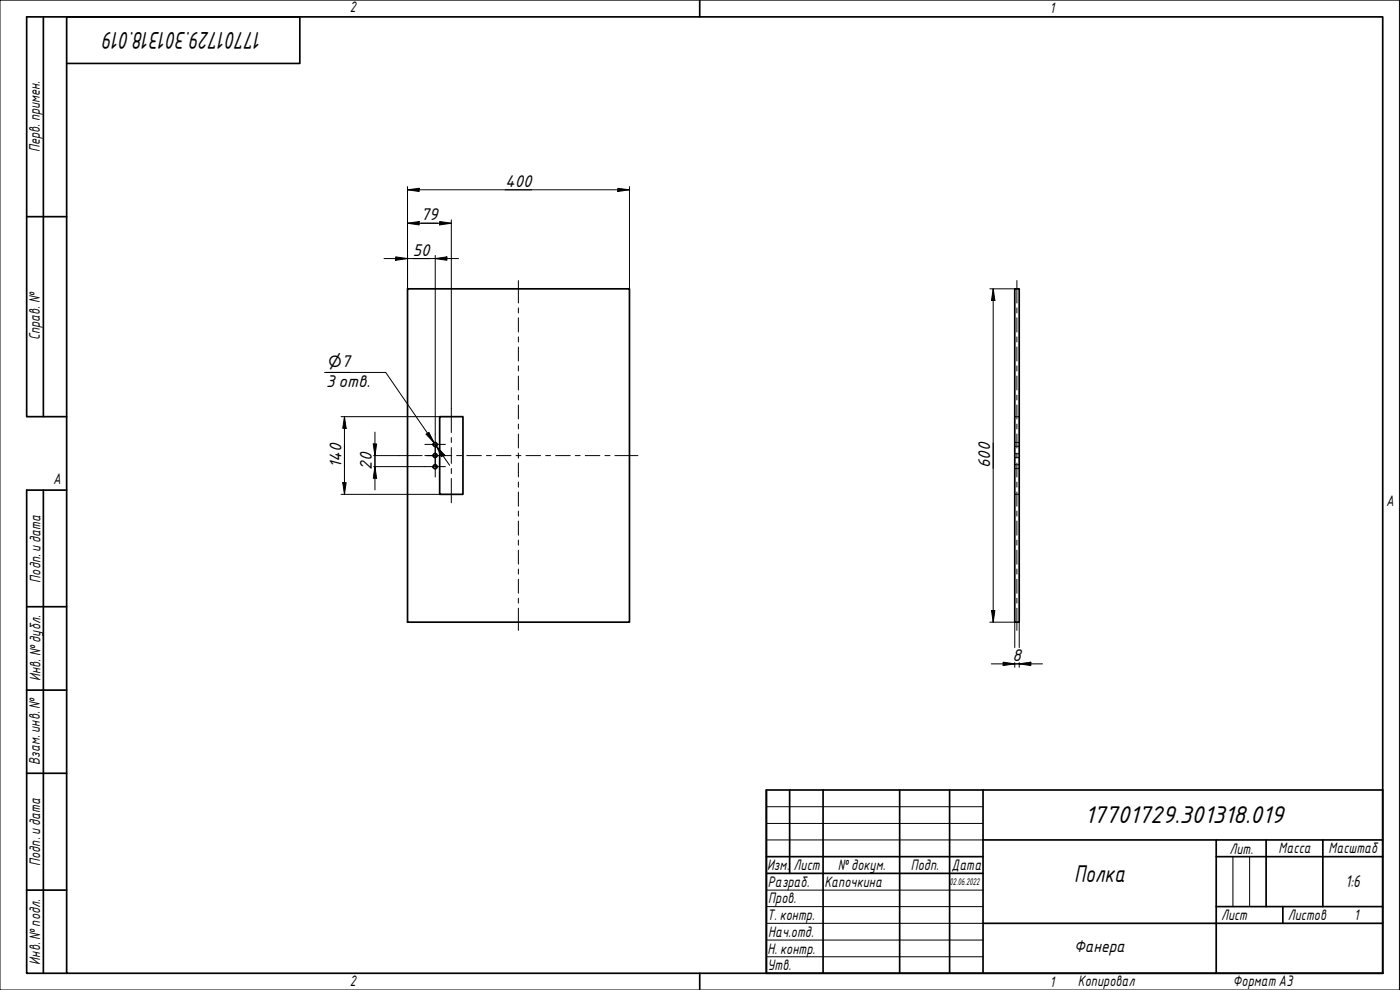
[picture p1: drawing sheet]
<svg xmlns="http://www.w3.org/2000/svg" width="420mm" height="297mm" viewBox="0 0 420 297" stroke-linecap="round" stroke-linejoin="round" font-family="sans-serif">
<g fill="none" stroke="#000" stroke-width=".51">
<path d="M122.3 86.7h66.6v100h-66.6zM304.5 86.7h1.4v100h-1.4zM132 125h6.9v23.3h-6.9z"/>
<circle cx="130.6" cy="136.7" r=".6"/>
<circle cx="130.6" cy="133.4" r=".6"/>
<circle cx="130.6" cy="140" r=".6"/>
</g>
<g fill="none" stroke="#000" stroke-width=".38">
<path d="M304.5 125h.5M304.5 137.3h.5M304.5 136.1h.5M304.5 133.9h.5M304.5 132.8h.5M304.5 139.4h.5M305.4 125h.5M305.4 137.3h.5M305.4 136.1h.5M305.4 133.9h.5M305.4 132.8h.5M305.4 139.4h.5"/>
<path d="M304.5 148.3h.5M304.5 140.6h.5M305.4 148.3h.5M305.4 140.6h.5"/>
</g>
<path d="M20 5.1h395v286.9h-395zM210 0v5.1M210 292v5" fill="none" stroke="#000" stroke-width=".51"/>
<path d="M0 0h420v297h-420z" fill="none" stroke="#000" stroke-width=".3"/>
<g fill="none" stroke="#000" stroke-width=".51">
<path d="M230 237h185v55h-185zM237 237v25.1M247 237v55M270 237v55M285 237v55M295 237v55M230 257h65M295 252h120M365 257h50M365 252v40M380 252v20M397 252v20"/>
<path d="M230 262.1h65M295 277h120M365 272h50M385 272v5"/>
</g>
<path d="M230 242h65M230 247.1h65M230 252h65M370 257v15M375 257v15M230 267.1h65M230 272h65M230 277h65M230 282.1h65M230 287.1h65" fill="none" stroke="#000" stroke-width=".3"/>
<path d="M13 5.1v119.9M20 19h70v-13.9h-82v119.9h12M8 65h12M13 147.1v144.9M20 147.1h-12v144.9h12M8 182h12M8 207.1h12M8 232h12M8 267.1h12" fill="none" stroke="#000" stroke-width=".51"/>
<g fill="none" stroke="#000" stroke-width=".3">
<path d="M155.6 84.2v6.7M155.6 92.4v1.5M155.6 95.4v4.2M305.2 84.2v6.7M305.2 92.4v1.5M305.2 95.4v4.2M155.6 101.1v1.5M155.6 104.1v4.2M155.6 109.8v1.5M155.6 112.8v4.2M155.6 118.5v1.5M305.2 101.1v1.5"/>
<path d="M305.2 104.1v4.2M305.2 109.8v1.5M305.2 112.8v4.2M305.2 118.5v1.5M119.8 136.7h6.9M128.1 136.7h1.6M131.2 136.7h4.4M135.4 122.5v7.3M135.4 131.3v1.5M135.4 134.3v4.8M137 136.7h1.6M140.1 136.7h4.4"/>
<path d="M146 136.7h1.4M149 136.7h4.4M154.9 136.7h1.4M155.6 121.5v4.2M155.6 127.2v1.5M155.6 130.2v4.2M155.6 135.9v1.6M155.6 138.9v4.2M157.9 136.7h4.3M163.8 136.7h1.4M166.8 136.7h4.3M172.7 136.7h1.4"/>
<path d="M175.6 136.7h4.4M181.5 136.7h1.6M184.5 136.7h7M305.2 121.5v4.2M305.2 127.2v1.5M305.2 130.2v4.2M305.2 135.9v1.6M305.2 138.9v4.2M135.4 140.6v1.5M135.4 143.6v7.3M155.6 144.6v1.6M155.6 147.6v4.3"/>
<path d="M155.6 153.3v1.6M155.6 156.3v4.3M305.2 144.6v1.6M305.2 147.6v4.3M305.2 153.3v1.6M305.2 156.3v4.3M155.6 162v1.6M155.6 165.1v4.2M155.6 170.7v1.6M155.6 173.8v4.2M155.6 179.5v1.5M305.2 162v1.6"/>
<path d="M305.2 165.1v4.2M305.2 170.7v1.6M305.2 173.8v4.2M305.2 179.5v1.5M155.6 182.5v6.7M305.2 182.5v6.7"/>
</g>
<path d="M127.5 133.3h6.2M127.5 136.7h6.2M130.6 130.3v6.1M130.6 133.6v6.1M130.6 137v6.1M127.5 140h6.2" fill="none" stroke="#000" stroke-width=".3"/>
<g fill="none" stroke="#000" stroke-width=".3">
<path d="M122.3 56.9l3.5-.4v1zM122.3 56v30.7M122.3 56.9h66.6M185.4 56.5l3.5 .4-3.5 .6zM188.9 56v30.7M115.3 77.6h22.3M118.7 77.1l3.6 .5-3.6 .5zM122.3 67l3.5-.5v1zM122.3 67h13.1M130.6 77.6l3.5-.5v1zM130.6 76.6v53.7M132 66.5l3.4 .5-3.4 .5z"/>
<path d="M135.4 66v56.5M297.1 86.7h7.4M298.1 86.7l.5 3.5h-1zM298.1 86.7v100M97.4 111.7h18.4l14.5 21.2-2-2.9M97.9 111.7h7.1M102.4 125h29.6M103.4 125l.5 3.5h-1zM103.4 125v23.3M112 133.2h1l-.5 3.5zM112.1 136.7h7.7M112.5 129.7v17.3"/>
<path d="M127.9 130.3l.8-.6 1.6 3.2zM130.9 133.8l2.4 2.6-.8 .6zM130.9 133.8l4 5.8M102.4 148.3h29.6M102.9 144.8h1l-.5 3.5zM112.1 140h15.4M112.5 140l.5 3.5h-1zM297.1 186.7h7.4v7.6M297.5 199.2h15.4M297.6 183.2h1l-.5 3.5zM301.1 198.7l3.4 .5-3.4 .5zM304.5 198.8v1.4"/>
<path d="M305.9 199.2l3.5-.5v1zM305.9 186.7v7.6M305.9 198.8v1.4"/>
</g>
<g fill="#000">
<path d="M122.3 56.9l3.5-.4v1z" fill-rule="evenodd"/>
<path d="M185.4 56.5l3.5 .4-3.5 .6z" fill-rule="evenodd"/>
<path d="M118.7 77.1l3.6 .5-3.6 .5z" fill-rule="evenodd"/>
<path d="M122.3 67l3.5-.5v1z" fill-rule="evenodd"/>
<path d="M132 66.5l3.4 .5-3.4 .5z" fill-rule="evenodd"/>
<path d="M130.6 77.6l3.5-.5v1z" fill-rule="evenodd"/>
<path d="M298.1 86.7l.5 3.5h-1z" fill-rule="evenodd"/>
<path d="M103.4 125l.5 3.5h-1z" fill-rule="evenodd"/>
<path d="M112 133.2h1l-.5 3.5z" fill-rule="evenodd"/>
<path d="M127.9 130.3l.8-.6 1.6 3.2z" fill-rule="evenodd"/>
<path d="M130.9 133.8l2.4 2.6-.8 .6z" fill-rule="evenodd"/>
<path d="M102.9 144.8h1l-.5 3.5z" fill-rule="evenodd"/>
<path d="M112.5 140l.5 3.5h-1z" fill-rule="evenodd"/>
<path d="M297.6 183.2h1l-.5 3.5z" fill-rule="evenodd"/>
<path d="M301.1 198.7l3.4 .5-3.4 .5z" fill-rule="evenodd"/>
<path d="M305.9 199.2l3.5-.5v1z" fill-rule="evenodd"/>
</g>
<g font-size="7">
<text x="78.7" y="9.5" transform="rotate(180 78.7 9.5)">17701729.301318.019</text>
<text x="325.6" y="246.9">17701729.301318.019</text>
<text x="322.4" y="264.6">Полка</text>
</g>
<g font-size="4.9">
<text x="151.6" y="56.1">400</text>
<text x="126.3" y="66">79</text>
<text x="123.9" y="76.8">50</text>
<text x="97.9" y="110.1">⌀7</text>
<text x="97.9" y="116.1">3отв.</text>
<text x="102.5" y="140.3" transform="rotate(-90 102.5 140.3)">140</text>
<text x="111.6" y="140.9" transform="rotate(-90 111.6 140.9)">20</text>
<text x="297.2" y="140.5" transform="rotate(-90 297.2 140.5)">600</text>
<text x="303.9" y="198.3">8</text>
<text x="403.8" y="266.2">1:6</text>
<text x="322.3" y="285.7">Фанера</text>
</g>
<g font-size="4.4">
<text x="105" y="3.7">2</text>
<text x="315" y="3.8">1</text>
<text x="11.9" y="45.6" transform="rotate(-90 11.9 45.6)">Перв. примен.</text>
<text x="12" y="102.2" transform="rotate(-90 12 102.2)">Справ. №</text>
<text x="16" y="145.2">A</text>
<text x="416" y="151.7">A</text>
<text x="12.2" y="174.8" transform="rotate(-90 12.2 174.8)">Подп. идата</text>
<text x="12.2" y="204.3" transform="rotate(-90 12.2 204.3)">Инв. №дубл.</text>
<text x="12" y="229.5" transform="rotate(-90 12 229.5)">Взам. инв. №</text>
<text x="369" y="256.1">Лит.</text>
<text x="383.7" y="256.1">Масса</text>
<text x="398.7" y="256.1">Масштаб</text>
<text x="12.1" y="259.8" transform="rotate(-90 12.1 259.8)">Подп. идата</text>
<text x="230.2" y="261.1">Изм.</text>
<text x="238.2" y="261.1">Лист</text>
<text x="251.5" y="261">№докум.</text>
<text x="273.4" y="261.2">Подп.</text>
<text x="285.6" y="261.2">Дата</text>
<text x="230.4" y="266.1">Разраб.</text>
<text x="247.4" y="266.1">Капочкина</text>
<text x="230.6" y="271.1">Пров.</text>
<text x="230.3" y="276.1">Т. контр.</text>
<text x="230.5" y="281.1">Нач.отд.</text>
<text x="366.5" y="276.1">Лист</text>
<text x="386.5" y="276.1">Листов</text>
<text x="406.4" y="276">1</text>
<text x="230.4" y="286.1">Н. контр.</text>
<text x="12.1" y="289.4" transform="rotate(-90 12.1 289.4)">Инв. №подл.</text>
<text x="230.3" y="291.1">Утв.</text>
<text x="105" y="295.9">2</text>
<text x="315" y="296.1">1</text>
<text x="323.5" y="295.8">Копировал</text>
<text x="370" y="295.8">Формат А3</text>
</g>
<text font-size="2.8" x="285" y="265.5">02.06.2022</text>
</svg>
